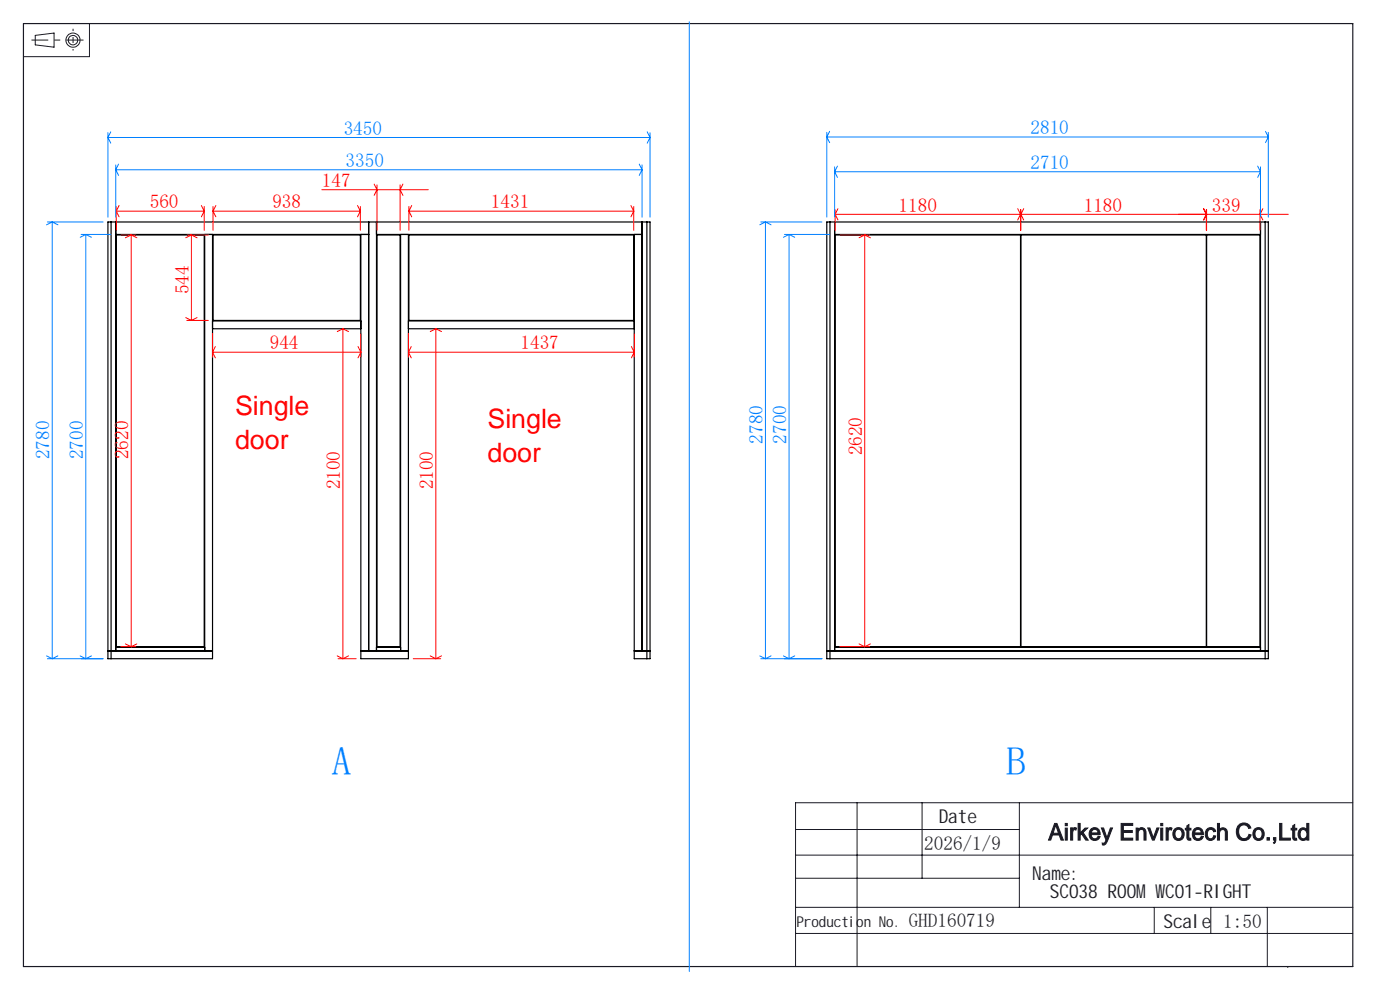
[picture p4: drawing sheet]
<svg xmlns="http://www.w3.org/2000/svg" width="297mm" height="210mm" viewBox="0 0 297 210" stroke-linecap="round" stroke-linejoin="round" font-family="sans-serif">
<g fill="none" stroke="#000" stroke-width=".25">
<path d="M23.6 47.1h-.7v92.6h.7M23.6 47.1h113.6M23.6 47.1v92.6M24.6 49.7h53.6M24.6 47.1v91M24.7 49.8h18.6v87.4h-18.6zM43.4 49.7v88.4M45.1 49.7v90h-21.5M45.2 49.8h31.2v18.2h-31.2zM76.6 49.7v90h10v-90M78.2 47.1v91M79.9 49.7h56.3"/>
<path d="M79.9 47.1v91M80 49.8h4.9v87.4h-4.9zM85 49.7v88.4M86.7 49.8h47.7v18.2h-47.7zM134.5 49.7v90h2.7M136.2 47.1v91M137.2 47.1h.7v92.6h-.7M137.2 47.1v92.6M176.1 47.1h-.7v92.6h.7M176.1 47.1h92.3M176.1 47.1v92.6M177.1 49.7h90.3"/>
<path d="M177.1 47.1v91M177.2 49.8h39.3v87.4h-39.3zM216.6 49.8h39.3v87.4h-39.3zM256 49.8h11.3v87.4h-11.3zM267.4 47.1v91M268.4 47.1h.7v92.6h-.7M268.4 47.1v92.6M45.1 69.7h31.5M45.1 68.1h31.5M86.6 69.7h47.9M86.6 68.1h47.9M22.9 138.1h.7z"/>
<path d="M23.6 138.1h21.5M24.6 137.3h18.8M76.6 138.1h10M79.9 137.3h5.1M134.5 138.1h3.4M175.4 138.1h.7zM176.1 139.7h92.3M176.1 138.1h92.3M177.1 137.3h90.3M268.4 138.1h.7z"/>
</g>
<g fill="none" stroke="#191924" stroke-width=".21">
<path d="M7.5 7.5l4-.5v3l-4-.5zM19 5v7h-14M168.8 176h47.5M181.8 170.3v34.7M195.6 170.3v16M216.3 170.3v22.2M287 170.3h-118.2v34.7M168.8 198h118.2M168.8 181.4h118.3M168.8 186.3h47.5M168.8 192.5h118.2M244.9 192.5v5.5"/>
<path d="M256.9 192.5v5.5M268.9 192.5v12.5M273.2 205v.2"/>
<circle cx="15.5" cy="8.5" r="1.01"/>
<circle cx="15.5" cy="8.5" r="1.5"/>
</g>
<path d="M15.5 6.1v4.6" fill="none" stroke="#191924" stroke-width=".21" stroke-dasharray="30.5 1.3 1.3 1.3" stroke-dashoffset="30" stroke-linecap="butt"/>
<path d="M17.7 8.5h-11" fill="none" stroke="#191924" stroke-width=".21" stroke-dasharray="30.5 1.3 1.3 1.3" stroke-dashoffset="26.8" stroke-linecap="butt"/>
<g fill="none" stroke="#f00" stroke-width=".21">
<path d="M79.4 39l.6 1.2-.6 1.2M80 39.2v9.7M84.9 39.2v9.7M85.5 39l-.6 1.2 .6 1.2M24.7 43.8v5.1M24.7 44.8h18.6M24.7 44.8l.6 1.2M25.3 43.6l-.6 1.2M25.6 49.8h3.2M27.8 49.8v87.4M27.8 49.8l1.2 .6M27.8 49.8l-1.2 .6"/>
<path d="M39.6 49.8h4.6M40.6 49.8v18.2M40.6 49.8l1.2 .6M40.6 49.8l-1.2 .6M42.7 43.6l.6 1.2M43.3 43.8v5.1M43.3 44.8l-.6 1.2M45.2 44.8h31.2M45.2 43.8v5.1M45.2 44.8l.6 1.2M45.8 43.6l-.6 1.2M68.3 40.2h22.6"/>
<path d="M75.8 43.6l.6 1.2M76.4 43.8v5.1M76.4 44.8l-.6 1.2M86.7 44.8h47.7M86.7 43.8v5.1M86.7 44.8l.6 1.2M87.3 43.6l-.6 1.2M133.8 43.6l.6 1.2M134.4 43.8v5.1M134.4 44.8l-.6 1.2M177.2 44.5v4.4M177.2 45.5h39.3"/>
<path d="M177.2 45.5l.6 1.2M177.8 44.3l-.6 1.2M178.2 49.8h6.3M183.4 49.8v87.4M183.4 49.8l1.2 .6M183.4 49.8l-1.2 .6M215.9 44.3l.6 1.2M216.5 44.5v4.4M216.5 45.5l-.6 1.2M216.6 45.5h56.7M216.6 44.5v4.4M216.6 45.5l.6 1.2"/>
<path d="M217.2 44.3l-.6 1.2M255.3 44.3l.6 1.2-.6 1.2M255.4 44.3l.6 1.2-.6 1.2M255.9 44.5v4.4M256 44.5v4.4M267.3 44.5v4.4M267.9 44.3l-.6 1.2 .6 1.2M39.4 67.4l1.2 .6M39.6 68h4.6M41.8 67.4l-1.2 .6M45.1 74.7h31.5M45.1 70.8v4.9"/>
<path d="M45.1 74.7l.6 1.2M45.7 73.5l-.6 1.2M72.7 69.7v70M72.7 69.7l1.2 .6M72.7 69.7l-1.2 .6M76 73.5l.6 1.2M76.6 70.8v4.9M76.6 74.7l-.6 1.2M86.6 70.8v4.9M86.6 74.7h47.9M86.6 74.7l.6 1.2M87.2 73.5l-.6 1.2"/>
<path d="M92.5 69.7v70M92.5 69.7l1.2 .6M92.5 69.7l-1.2 .6M133.9 73.5l.6 1.2M134.5 70.8v4.9M134.5 74.7l-.6 1.2M25.6 137.2h3.2M26.6 136.6l1.2 .6M29 136.6l-1.2 .6M71.5 139.1l1.2 .6M71.7 139.7h3.9M73.9 139.1l-1.2 .6"/>
<path d="M87.7 139.7h5.8M91.3 139.1l1.2 .6M93.7 139.1l-1.2 .6M178.2 137.2h6.3M182.2 136.6l1.2 .6M184.6 136.6l-1.2 .6"/>
</g>
<g fill="none" stroke="#0080ff" stroke-width=".21">
<path d="M146.2 4.6v201.5M22.9 28.1v18M22.9 29.2h115M22.9 29.2l.6 1.2M23.5 28l-.6 1.2M24.6 35v11.1M24.6 36h111.6M24.6 36l.6 1.2M25.2 34.8l-.6 1.2M135.6 34.8l.6 1.2M136.2 35v11.1M136.2 36l-.6 1.2"/>
<path d="M137.3 28l.6 1.2M137.9 28.1v18M137.9 29.2l-.6 1.2M175.4 28.1v18M175.4 29.1h93.7M175.4 29.1l.6 1.2M176 27.9l-.6 1.2M177.1 35.4v10.7M177.1 36.4h90.3M177.1 36.4l.6 1.2M177.7 35.2l-.6 1.2M266.8 35.2l.6 1.2"/>
<path d="M267.4 35.4v10.7M267.4 36.4l-.6 1.2M268.5 27.9l.6 1.2M269.1 28.1v18M269.1 29.1l-.6 1.2M10.1 47.1h11.8M11.1 47.1v92.6M11.1 47.1l1.2 .6M11.1 47.1l-1.2 .6M17.2 49.7h6.4M18.2 49.7v90M18.2 49.7l1.2 .6"/>
<path d="M18.2 49.7l-1.2 .6M161.4 47.1h13M162.4 47.1v92.6M162.4 47.1l1.2 .6M162.4 47.1l-1.2 .6M166.4 49.7h9.7M167.4 49.7v90M167.4 49.7l1.2 .6M167.4 49.7l-1.2 .6M9.9 139.1l1.2 .6M10.1 139.7h11.8M12.3 139.1l-1.2 .6"/>
<path d="M17 139.1l1.2 .6M19.4 139.1l-1.2 .6M161.2 139.1l1.2 .6M161.4 139.7h13M163.6 139.1l-1.2 .6M166.2 139.1l1.2 .6M168.6 139.1l-1.2 .6"/>
</g>
<path d="M5 5h282v200h-282z" fill="none" stroke="#191924" stroke-width=".25"/>
<g font-size="8.5" fill="#0080ff">
<text x="70.3" y="164.4">A</text>
<text x="213.4" y="164.4">B</text>
</g>
<g font-size="5.7" fill="#f00">
<text x="49.9" y="88.1">Single</text>
<text x="49.9" y="95.2">door</text>
<text x="103.4" y="90.9">Single</text>
<text x="103.4" y="97.9">door</text>
</g>
<text font-size="4.9" fill="#191924" x="222.4" y="178.2">Airkey Envirotech Co.,Ltd</text>
<g font-size="4.1" fill="#0080ff">
<text x="72.9" y="28.6">3450</text>
<text x="218.6" y="28.5">2810</text>
<text x="73.3" y="35.4">3350</text>
<text x="218.6" y="35.8">2710</text>
<text x="161.8" y="94.1" transform="rotate(-90 161.8 94.1)">2780</text>
<text x="166.8" y="94.1" transform="rotate(-90 166.8 94.1)">2700</text>
<text x="10.5" y="97.4" transform="rotate(-90 10.5 97.4)">2780</text>
<text x="17.6" y="97.4" transform="rotate(-90 17.6 97.4)">2700</text>
</g>
<g font-size="4.1" fill="#f00">
<text x="68.3" y="39.6">147</text>
<text x="31.8" y="44.2">560</text>
<text x="57.8" y="44.2">938</text>
<text x="104.2" y="44.2">1431</text>
<text x="190.6" y="44.9">1180</text>
<text x="229.9" y="44.9">1180</text>
<text x="257.1" y="44.9">339</text>
<text x="40.1" y="62.4" transform="rotate(-90 40.1 62.4)">544</text>
<text x="57.2" y="74.1">944</text>
<text x="110.4" y="74.1">1437</text>
<text x="27.3" y="97.4" transform="rotate(-90 27.3 97.4)">2620</text>
<text x="182.9" y="96.6" transform="rotate(-90 182.9 96.6)">2620</text>
<text x="72.2" y="103.8" transform="rotate(-90 72.2 103.8)">2100</text>
<text x="91.9" y="103.8" transform="rotate(-90 91.9 103.8)">2100</text>
</g>
<g font-size="4.1" fill="#191924">
<text x="199.1" y="174.5">Date</text>
<text x="196.1" y="180.3">2026/1/9</text>
<text x="219" y="186.6">Name:</text>
<text x="222.7" y="190.6">SC038 ROOMW</text>
<text x="247.2" y="190.6">C01-RIGHT</text>
<text x="192.8" y="196.7">GHD160719</text>
<text x="246.8" y="196.8">Scale</text>
<text x="259.5" y="196.8">1:50</text>
</g>
<text font-size="3.2" fill="#191924" x="169" y="196.7">Production No.</text>
</svg>
